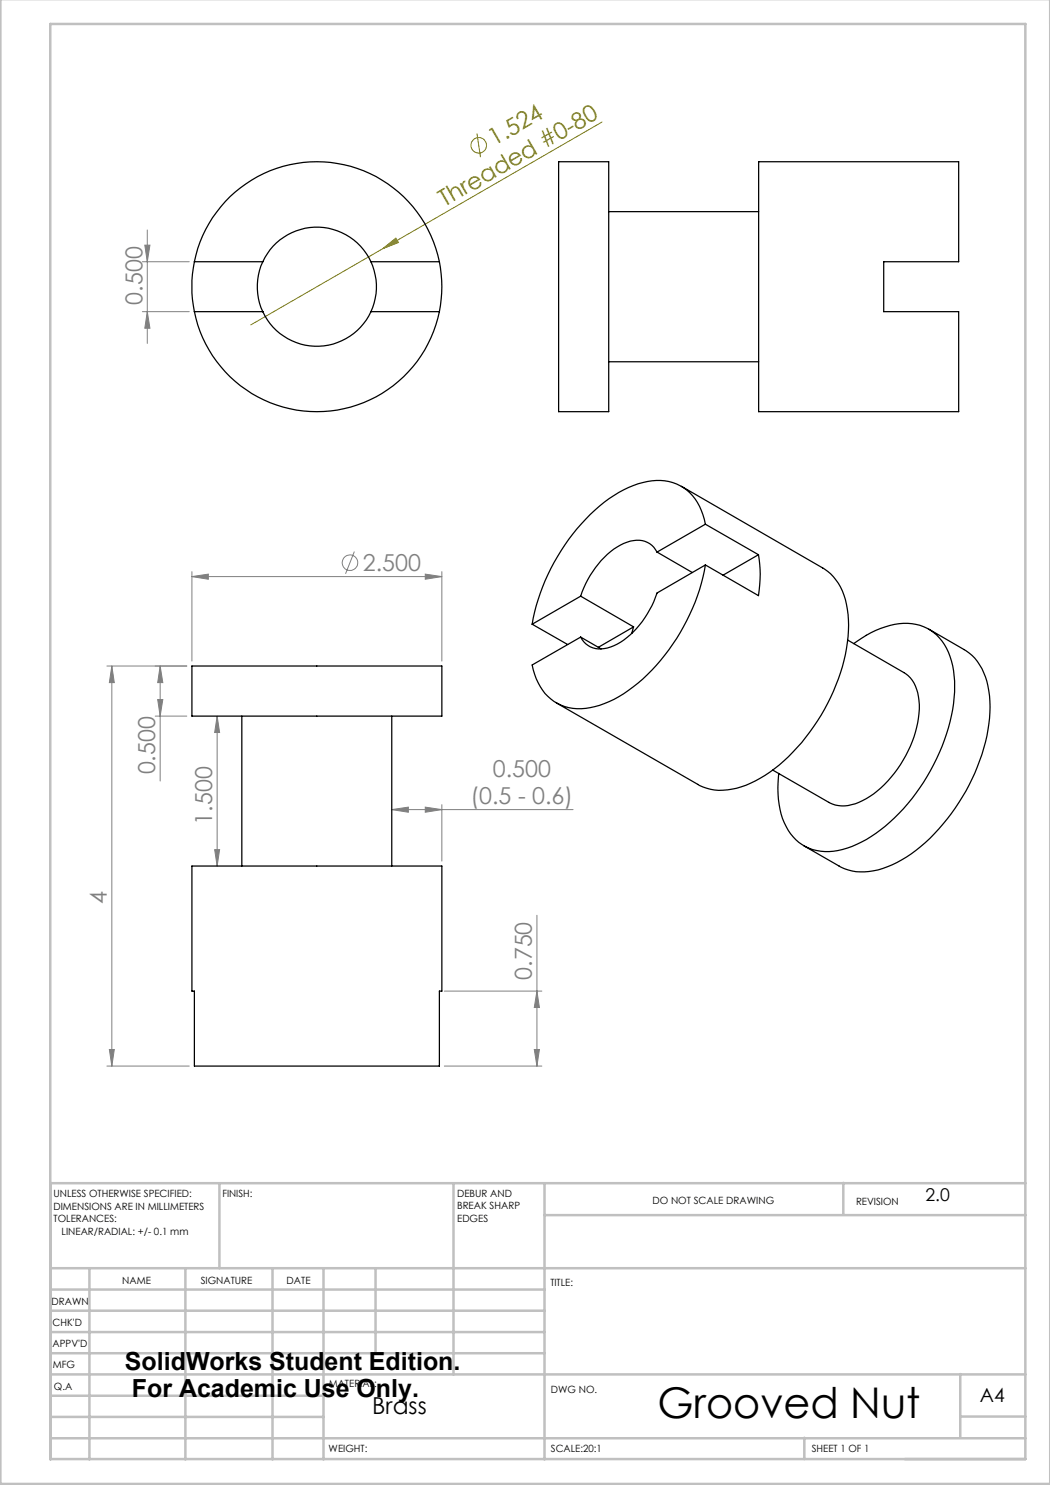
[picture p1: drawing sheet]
<svg xmlns="http://www.w3.org/2000/svg" width="210mm" height="297mm" viewBox="0 0 210 297" stroke-linecap="round" stroke-linejoin="round" font-family="sans-serif">
<g fill="none" stroke="#808000" stroke-width=".2">
<path d="M95.4 26.7l.7 4.7M120.4 24.4l-43.8 25.3M76.6 49.7l2.6-2.1 .5 .9zM76.6 49.7l-26.4 15.3"/>
<circle cx="95.8" cy="29.1" r="1.55"/>
</g>
<g fill="none" stroke="#808080" stroke-width=".2">
<path d="M28.5 52.3h9.4M29 49h1l-.5 3.3zM29.5 46v22.7M28.5 62.3h9.4M29.5 62.3l.5 3.3h-1zM38.4 115.3l3.3-.5v1zM38.4 114.3v17.9M38.4 115.3h50M70.9 110.3l-1.8 4.5M85.1 114.8l3.3 .5-3.3 .5zM88.4 114.3v17.9M22.4 133.2v80"/>
<path d="M22.4 133.2l.5 3.3h-1zM31.5 139.9h1.1l-.6 3.3zM32 133.2l.6 3.3h-1.1zM32 133.2v23M37.4 133.2h-16M31 143.2h6.4M43.4 143.2l.5 3.3h-1zM43.4 143.2v30M42.9 169.9h1l-.5 3.3zM78.4 161.9l3.3-.5v1.1zM78.4 161.9h36.2M85.1 161.4l3.3 .5-3.3 .6z"/>
<path d="M88.4 160.9v11.3M88.9 198.2h19.5M107.4 198.2l.5 3.3h-1zM107.4 183.1v30.1M21.4 213.2h16.5M21.9 209.9h1l-.5 3.3zM88.9 213.2h19.5M106.9 209.9h1l-.5 3.3z"/>
<circle cx="70" cy="112.5" r="1.56"/>
</g>
<g fill="none" stroke="#c0c0c0" stroke-width=".5">
<path d="M.1 -.1v296.9h209.9v-296.9M10.1 4.8h195v287h-195zM43.9 236.6v17M90.7 236.6v38.3M108.9 236.6v55.3M168.7 236.6v6.3M205.1 236.6h-195v55.3M10.1 253.6h195M10.1 257.9h98.8M17.9 253.6v38.3M37.1 253.6v38.3M54.5 253.6v38.3"/>
<path d="M64.7 253.6v38.3M75.1 253.6v17M108.9 243h96.2M10.1 270.6h98.8M10.1 266.4h98.8M10.1 262.1h98.8M10.1 279.1h54.6M10.1 274.9h195M192.1 274.8v12.7M10.1 287.7h195M10.1 283.4h54.6M160.9 287.5v4.3"/>
<path d="M192.1 283.3h13"/>
</g>
<path d="M76.6 49.7l2.6-2.1 .5 .9z" fill="#808000"/>
<g fill="#808080">
<path d="M38.4 115.3l3.3-.5v1zM85.1 114.8l3.3 .5-3.3 .5zM78.4 161.9l3.3-.5v1.1zM85.1 161.4l3.3 .5-3.3 .6z"/>
<path d="M29.5 62.3l.5 3.3h-1zM29 49h1l-.5 3.3zM42.9 169.9h1l-.5 3.3zM43.4 143.2l.5 3.3h-1zM31.5 139.9h1.1l-.6 3.3zM32 133.2l.6 3.3h-1.1z"/>
<path d="M22.4 133.2l.5 3.3h-1zM21.9 209.9h1l-.5 3.3zM107.4 198.2l.5 3.3h-1zM106.9 209.9h1l-.5 3.3z"/>
</g>
<g fill="none" stroke="#000" stroke-width=".25">
<path d="M111.7 32.3h10v50h-10zM151.7 32.3h40v20h-15v10h15v20h-40zM38.9 52.3a25 25 0 0 1 24.5-20 25 25 0 0 1 24.5 20M38.9 52.3a25.5 25.5 0 0 0 0 10M38.9 52.3h13.7M52.6 52.3a11.9 11.9 0 0 1 10.8-6.9 11.9 11.9 0 0 1 10.8 6.9M52.6 52.3a11.8 11.8 0 0 0 0 10M74.2 52.3a11.8 11.8 0 0 1 0 10M74.2 52.3h13.7M87.9 52.3a25.5 25.5 0 0 1 0 10M121.7 42.3h30M38.9 62.3a25 25 0 0 0 24.5 20 25 25 0 0 0 24.5-20"/>
<path d="M38.9 62.3h13.7M52.6 62.3a11.9 11.9 0 0 0 10.8 7 11.9 11.9 0 0 0 10.8-7M74.2 62.3h13.7M121.7 72.4h30M136.3 97.3l28.2 16.3a10.8 10.8 0 0 1 5 8.3 31.3 31.3 0 0 1-3.4 17.6 37.3 37.3 0 0 1-14.1 16.1 14.4 14.4 0 0 1-9.9 2.3l-2.2-.8-28.6-16.5M116.1 119.2l10.6 6.2M116.1 119.2l-9.7 5.6M131.4 110.4a4.5 4.5 0 0 0-6-2 16.5 16.5 0 0 0-8.6 9.1l-.7 1.7M131.4 110.4l7.1 4.1M141.1 113a40 40 0 0 1-16.4 25.7 15.3 15.3 0 0 1-11 2.8 9.6 9.6 0 0 1-7.1-7.6l-.2-.9 9.7-5.6M141.1 104.8a10.1 10.1 0 0 0-6.6-8.3 13.9 13.9 0 0 0-10.7 2 38.4 38.4 0 0 0-15.3 18.9l-1.3 3.7-.8 3.7M141.1 113l-9.7 5.6a18 18 0 0 1-8.6 10.5 5 5 0 0 1-6-.7l-.7-1"/>
<path d="M141.1 104.8l10.6 6.1M141.1 104.8l-9.7 5.6M151.7 110.9a23.8 23.8 0 0 1 0 8.2l-10.6-6.1M151.7 110.9l-7.1 4.1M38.4 133.2h50v10h-50zM106.4 124.8l7.1 4.1M116.1 127.4l4.1 2.4M126.7 125.4l-.3 1.3M126.7 125.4l-7 4.1M169.5 128l11.3 6.5a6.7 6.7 0 0 1 3 5.6 22.7 22.7 0 0 1-6.9 16.8 12.7 12.7 0 0 1-8.6 4.3l-1.3-.2-1.1-.5-11.3-6.5M170.7 128.7a17.9 17.9 0 0 1 10.8-4 9.3 9.3 0 0 1 8.8 7.5 27.2 27.2 0 0 1-1.4 15.8 38.6 38.6 0 0 1-15.7 19.9 14.6 14.6 0 0 1-9.9 2.2 9.2 9.2 0 0 1-6.8-6.4 20.5 20.5 0 0 1-.7-9M185.8 125.8l7 4.1a11 11 0 0 1 5 8.3 31.2 31.2 0 0 1-3.4 17.6 38.3 38.3 0 0 1-14.1 16.2 13.9 13.9 0 0 1-10.7 2l-1.4-.6-7.4-4.2"/>
<path d="M48.4 143.2v30M78.4 143.2v30M38.4 173.2h50v25h-.5v15h-49v-15h-.5z"/>
</g>
<text font-size="8.5" x="131.5" y="283.5">Grooved Nut</text>
<g font-size="5">
<text x="25" y="273.9">SolidWorks Student Edition.</text>
<text x="26.4" y="279.4">For Academic Use Only.</text>
</g>
<g font-size="4.7" fill="#808000">
<text x="98.8" y="29.2" transform="rotate(-30 98.8 29.2)">1.524</text>
<text x="88.9" y="41.5" transform="rotate(-30 88.9 41.5)">Threaded #0-80</text>
</g>
<g font-size="4.7" fill="#808080">
<text x="28.5" y="60.9" transform="rotate(-90 28.5 60.9)">0.500</text>
<text x="72.6" y="114.2">2.500</text>
<text x="31" y="154.9" transform="rotate(-90 31 154.9)">0.500</text>
<text x="98.6" y="155.3">0.500</text>
<text x="94.1" y="160.9">(0.5 - 0.6)</text>
<text x="42.4" y="164.9" transform="rotate(-90 42.4 164.9)">1.500</text>
<text x="21.4" y="180.8" transform="rotate(-90 21.4 180.8)">4</text>
<text x="106.4" y="196" transform="rotate(-90 106.4 196)">0.750</text>
</g>
<text font-size="4.7" x="74.4" y="282.8">Brass</text>
<text font-size="3.9" x="196" y="280.4">A4</text>
<text font-size="3.5" x="185.1" y="240.2">2.0</text>
<g font-size="2">
<text x="10.7" y="239.5">UNLESS OTHERWISE SPECIFIED:</text>
<text x="44.5" y="239.5">FINISH:</text>
<text x="91.4" y="239.4">DEBUR AND</text>
<text x="10.7" y="242">DIMENSIONS ARE IN MILLIMETERS</text>
<text x="10.7" y="244.5">TOLERANCES:</text>
<text x="91.4" y="241.9">BREAK SHARP</text>
<text x="91.4" y="244.4">EDGES</text>
<text x="130.5" y="240.8">DO NOT SCALE DRAWING</text>
<text x="171.2" y="241">REVISION</text>
<text x="12.3" y="247">LINEAR/RADIAL: +/- 0.1 mm</text>
<text x="24.4" y="256.9">NAME</text>
<text x="40.1" y="256.8">SIGNATURE</text>
<text x="57.3" y="256.8">DATE</text>
<text x="110.1" y="257.1">TITLE:</text>
<text x="10.3" y="260.9">DRAWN</text>
<text x="10.5" y="269.3">APPV'D</text>
<text x="10.5" y="265.2">CHK'D</text>
<text x="10.6" y="273.6">MFG</text>
<text x="10.8" y="278">Q.A</text>
<text x="65.8" y="277.4">MATERIAL:</text>
<text x="110.2" y="278.5">DWG NO.</text>
<text x="65.7" y="290.4">WEIGHT:</text>
<text x="110.2" y="290.5">SCALE:20:1</text>
<text x="162.4" y="290.4">SHEET 1 OF 1</text>
</g>
</svg>
